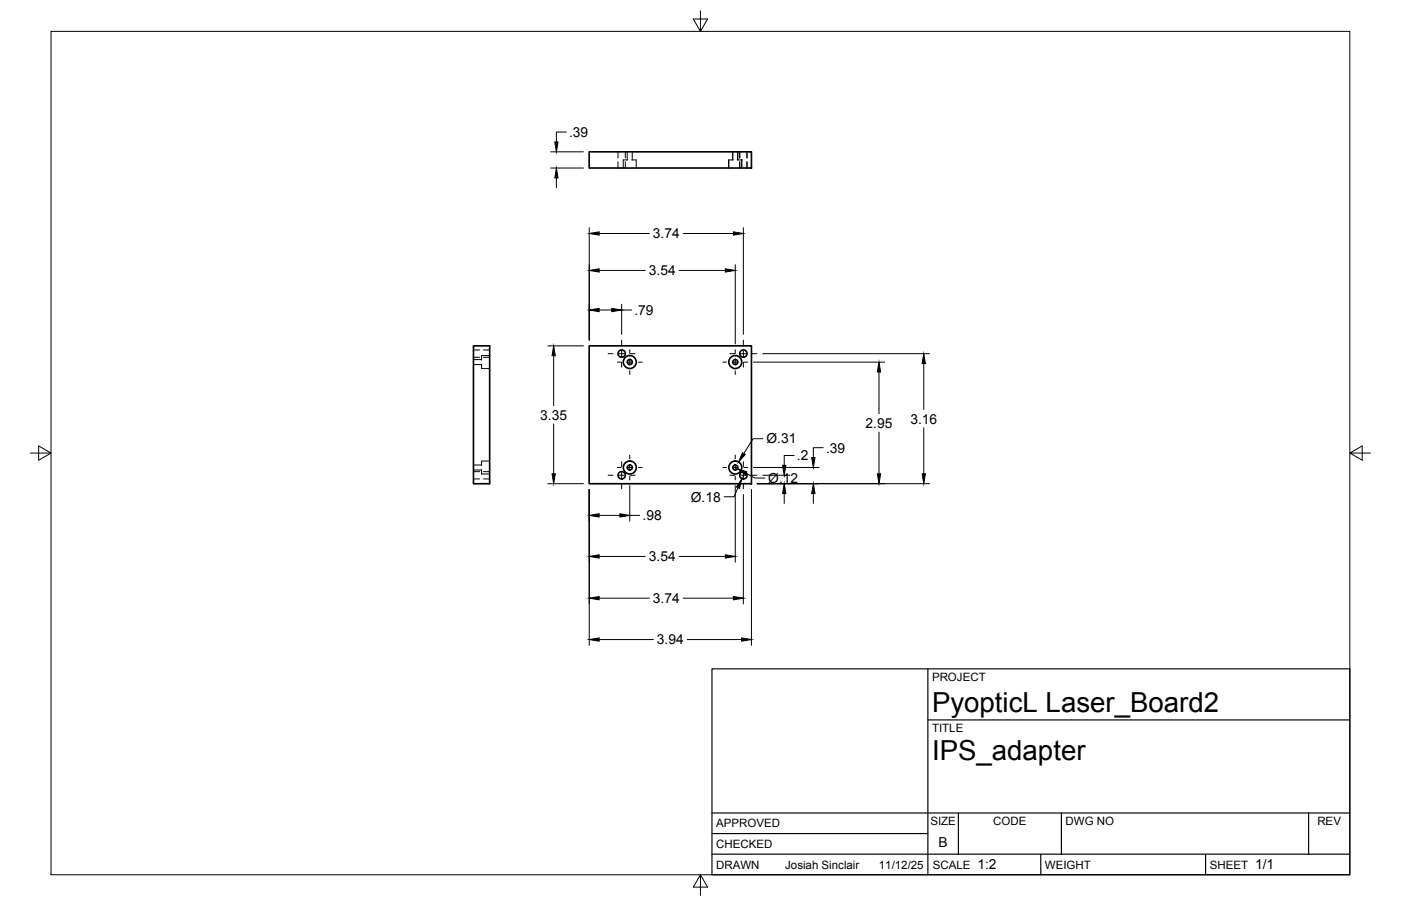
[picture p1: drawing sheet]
<svg xmlns="http://www.w3.org/2000/svg" width="432mm" height="279mm" viewBox="0 0 432 279" stroke-linecap="round" stroke-linejoin="round" font-family="sans-serif">
<!-- layer: Visible -->
<g fill="none" stroke="#000" stroke-width=".51">
<path d="M181.6 46.8h50v5h-50zM145.9 106.7h5v42.5h-5zM181.6 106.7h50v42.5h-50z"/>
<circle cx="191.6" cy="109" r="1.13"/>
<circle cx="194.1" cy="111.6" r=".77"/>
<circle cx="194.1" cy="111.6" r="2"/>
<circle cx="226.6" cy="111.6" r=".77"/>
<circle cx="226.6" cy="111.6" r="2"/>
<circle cx="229.1" cy="109" r="1.13"/>
<circle cx="191.6" cy="146.6" r="1.13"/>
<circle cx="194.1" cy="144.2" r=".77"/>
<circle cx="194.1" cy="144.2" r="2"/>
<circle cx="226.6" cy="144.2" r=".77"/>
<circle cx="226.6" cy="144.2" r="2"/>
<circle cx="229.1" cy="146.6" r="1.13"/>
</g>
<!-- layer: Hidden -->
<g fill="none" stroke="#000" stroke-width=".31">
<path d="M190.5 46.8v1.9M190.5 49.9v1.9M192.7 46.8v1.9M192.7 49.9v1.9M193.3 46.8v2.5M193.5 49.3h-1.4v2.5M194.7 49.3h1.4v2.5M194.9 46.8v2.5M225.8 46.8v2.5M226 49.3h-1.4v2.5M227.2 49.3h1.4M227.4 46.8v2.5"/>
<path d="M228 46.8v1.9M228 49.9v1.9M228.6 49.3h.1M228.6 49.3v2.5M230.2 46.8v1.9M230.2 49.9v1.9M145.9 110.2h1.9M145.9 107.9h1.9M145.9 110.9h2.5M145.9 112.4h2.5M148.4 112.3v1.4h2.5M149 110.2h1.9"/>
<path d="M149 107.9h1.9M150.9 109.7h-2.5v1.4M145.9 143.4h2.5M145.9 144.9h2.5M145.9 147.7h1.9M145.9 145.5h1.9M148.4 144.8v1.4h2.5M149 147.7h1.9M149 145.5h1.9M150.9 142.2h-2.5v1.4"/>
</g>
<!-- layer: Border -->
<path d="M15.7 9.7h400.3v260.1h-400.3zM215.9 3.3v6.4l-2.2-3.8h4.4l-2.2 3.8M9.4 139.7h6.3l-3.8-2.2v4.4l3.8-2.2M416 139.7l3.8 2.2v-4.4l-3.8 2.2h6.4M215.9 269.8l2.2 3.8h-4.4l2.2-3.8v6.3" fill="none" stroke="#000" stroke-width=".31"/>
<!-- layer: Titleblock -->
<path d="M219.4 206.3h196.6v63.5h-196.6zM286 206.3v63.5M286 222h130M219.4 257.1h66.6M219.4 250.7h196.6M295.4 250.7v12.7M327.1 250.7v12.7M403.3 250.7v12.7M219.4 263.4h196.6M320.8 263.4v6.4M371.6 263.4v6.4" fill="none" stroke="#000" stroke-width=".36"/>
<!-- layer: Smart Centers -->
<g fill="none" stroke="#000" stroke-width=".31">
<path d="M187.4 109.1h1.5M190.3 111.7h1.1M190.7 109.1h1.8M191.6 104.9v1.5M191.6 108.2v1.8M191.6 111.7v1.5M193.2 111.7h1.8M194.1 107.8v1.2M194.1 110.8v1.8M194.1 114.3v1.2M194.3 109.1h1.5M196.8 111.7h1.1"/>
<path d="M222.8 111.7h1.1M224.9 109.1h1.5M225.7 111.7h1.8M226.6 107.8v1.2M226.6 110.8v1.8M226.6 114.3v1.2M228.2 109.1h1.8M229.1 104.9v1.5M229.1 108.2v1.8M229.1 111.7v1.5M229.3 111.7h1.1M231.8 109.1h1.5"/>
<path d="M187.4 146.6h1.5M190.3 144.2h1.1M190.7 146.6h1.8M191.6 142.4v1.5M191.6 145.7v1.7M191.6 149.2v1.5M193.2 144.2h1.8M194.1 140.3v1.2M194.1 143.3v1.8M194.1 146.8v1.2M194.3 146.6h1.5M196.8 144.2h1.1"/>
<path d="M222.8 144.2h1.1M224.9 146.6h1.5M225.7 144.2h1.8M226.6 140.3v1.2M226.6 143.3v1.8M226.6 146.8v1.2M228.2 146.6h1.8M229.1 142.4v1.5M229.1 145.7v1.7M229.1 149.2v1.5M229.3 144.2h1.1M231.8 146.6h1.5"/>
</g>
<!-- layer: FD_Dimensions -->
<g fill="none" stroke="#000" stroke-width=".31">
<path d="M169.7 51.8h10.1M169.7 46.8h10.1M171.5 54.9v3M174.5 40.7h-3v3.1M181.6 70.2v34.7M184.7 72h15.4M210.6 72h15.5M229.1 70.2v32.9M184.7 83.4h14.2M184.7 95.6h3.9M191.6 93.8v9.3M191.6 95.6h3"/>
<path d="M209.3 83.4h14.3M226.6 81.6v24.5M168.9 106.7h10.9M170.6 109.7v15.4M232.2 111.7h40.5M235.1 109.1h51.4M270.9 114.7v12.9M284.7 112.1v14.2M170.6 130.7v15.4M235.1 135.3h-3l-2.8 4.6M253.7 138.1h-3v3M270.9 133.2v12.9"/>
<path d="M284.7 131.9v14.2M168.9 149.2h10.9M181.6 150.9v48.1M184.7 158.9h6.4M194.1 149.8v10.9M194.1 158.9h3M226.6 149.8v23.6M227.5 150.4l-1.2 2.8h-3.1M229.1 152.5v33.7M230 146l2.7 1.4h3M231.6 150.9v48.1M232.2 144.2h20.3"/>
<path d="M233.4 149.2h53.1M235.1 146.6h8.4M241.7 152.2v3.1M244.8 140.5h-3.1v3M250.7 152.2v3.1M184.7 171.6h14.2M209.3 171.6h14.3M184.7 197.2h16.7M184.7 184.5h15.4M210.6 184.5h15.5M211.8 197.2h16.8"/>
</g>
<g fill="#000" stroke="#000" stroke-width=".31">
<path d="M171.5 51.8l.5 3.1h-1zM171 43.8h1l-.5 3zM181.6 72l3.1-.5v1zM226.1 71.5l3 .5-3 .5zM181.6 83.4l3.1-.5v1zM181.6 95.6l3.1-.5v1zM188.6 95.1l3 .5-3 .5zM223.6 82.9l3 .5-3 .5zM170.6 106.7l.6 3h-1.1zM270.9 111.7l.5 3h-1zM284.7 109.1l.5 3h-1zM228.8 139.6l.9 .5-2.1 2.4z"/>
<path d="M170.1 146.1h1.1l-.6 3.1zM181.6 158.9l3.1-.5v1zM191.1 158.4l3 .5-3 .5zM228.7 147.6l-.8 3-.9-.4zM227.3 144.5l2.9 1-.5 .9zM241.7 149.2l.5 3h-1zM241.2 143.5h1l-.5 3.1zM250.7 149.2l.5 3h-1zM250.2 141.1h1l-.5 3.1zM270.4 146.1h1l-.5 3.1zM284.2 146.1h1l-.5 3.1zM181.6 171.6l3.1-.5v1z"/>
<path d="M223.6 171.1l3 .5-3 .5zM181.6 197.2l3.1-.5v1zM181.6 184.5l3.1-.5v1zM226.1 184l3 .5-3 .5zM228.6 196.7l3 .5-3 .5z"/>
</g>
<g font-size="8.5">
<text x="287.3" y="219.5">PyopticL Laser_Board2</text>
<text x="287.3" y="234.5">IPS_adapter</text>
</g>
<g font-size="4.3">
<text x="175.4" y="42.2">.39</text>
<text x="201.2" y="73.5">3.74</text>
<text x="200" y="84.9">3.54</text>
<text x="195.5" y="97.1">.79</text>
<text x="166.5" y="129.4">3.35</text>
<text x="266.8" y="131.9">2.95</text>
<text x="280.6" y="130.6">3.16</text>
<text x="236.2" y="136.8">Ø.31</text>
<text x="245.6" y="142">.2</text>
<text x="254.6" y="139.6">.39</text>
<text x="236.8" y="148.9">Ø.12</text>
<text x="212.9" y="154.7">Ø.18</text>
<text x="198" y="160.4">.98</text>
<text x="200" y="173.1">3.54</text>
<text x="201.2" y="186">3.74</text>
<text x="202.5" y="198.7">3.94</text>
<text x="289.3" y="261.2">B</text>
<text x="301.2" y="268.1">1:2</text>
<text x="386.8" y="268.1">1/1</text>
</g>
<g font-size="3.5">
<text x="287.3" y="210.1">PROJECT</text>
<text x="287.3" y="225.8">TITLE</text>
<text x="220.7" y="255.2">APPROVED</text>
<text x="286.7" y="254.5">SIZE</text>
<text x="306.1" y="254.5">CODE</text>
<text x="328.4" y="254.5">DWG NO</text>
<text x="406" y="254.5">REV</text>
<text x="220.7" y="261.5">CHECKED</text>
<text x="220.7" y="267.9">DRAWN</text>
<text x="242" y="267.9">Josiah Sinclair</text>
<text x="270.9" y="267.9">11/12/25</text>
<text x="287.5" y="267.9">SCALE</text>
<text x="322.1" y="267.9">WEIGHT</text>
<text x="372.9" y="267.9">SHEET</text>
</g>
</svg>
